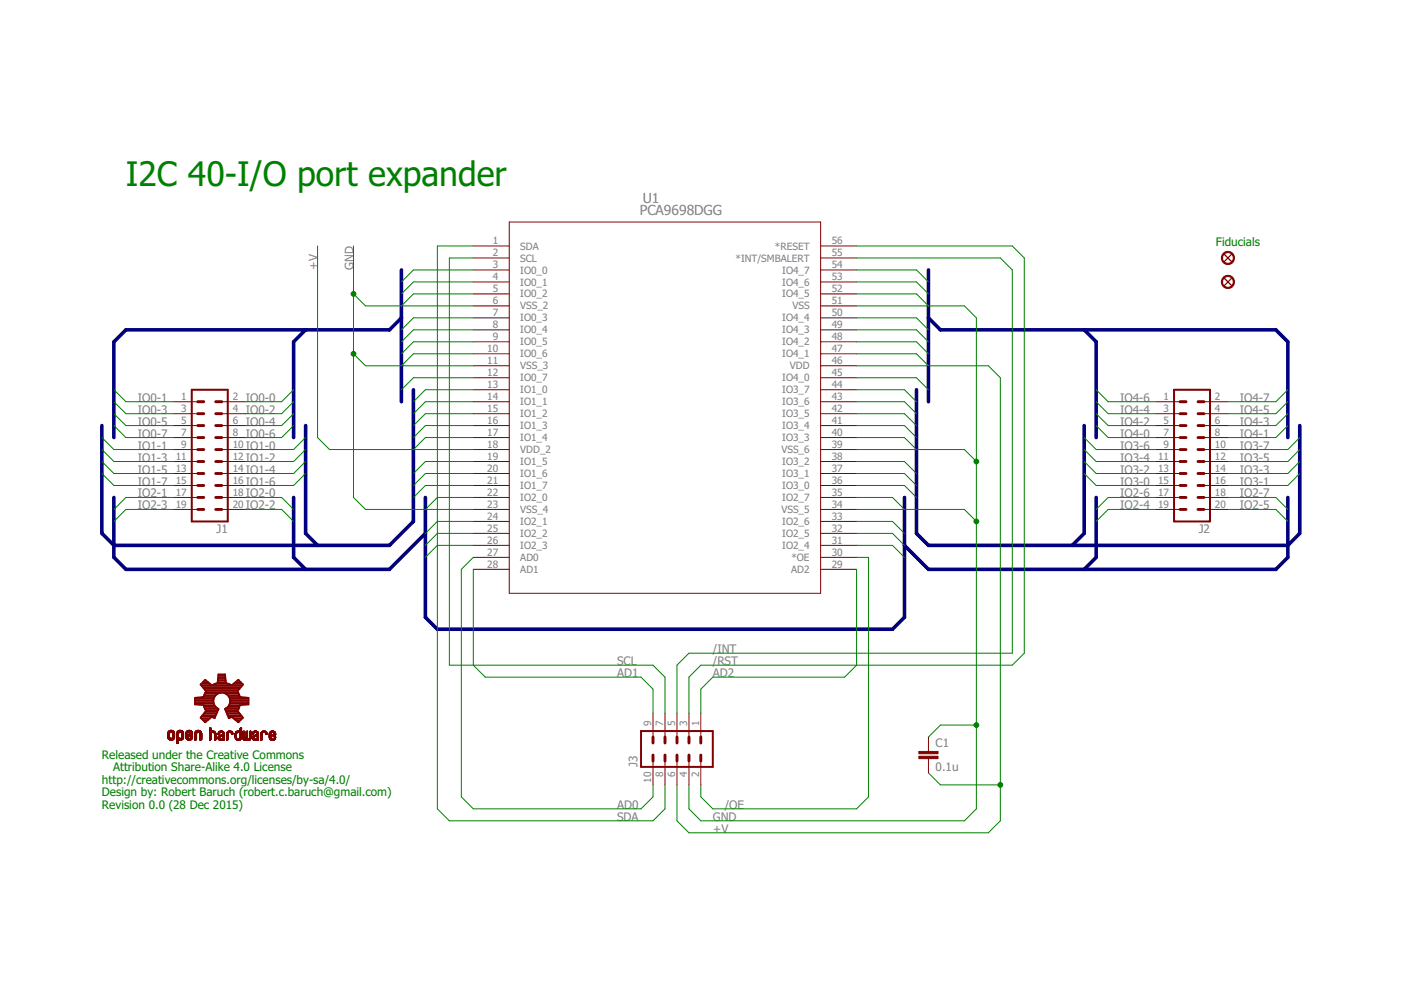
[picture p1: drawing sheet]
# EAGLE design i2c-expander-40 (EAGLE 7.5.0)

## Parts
C1  0.1u  C-EUC0805K  [C0805K]
FID1  FIDUCIAL1X2  [FIDUCIAL-1X2]
FID2  FIDUCIAL1X2  [FIDUCIAL-1X2]
J1  MA10-2  [MA10-2]
J2  MA10-2  [MA10-2]
J3  MA05-2  [MA05-2]
LOGO1  OSHW-LOGOS  [OSHW-LOGO-S]
U1  PCA9698DGG  [SOT364-1]

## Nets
+V: C1.2 J3.6 U1.18(VDD_2) U1.46(VDD)
/INT: J3.5 U1.55(*INT/SMBALERT)
/OE: J3.2 U1.30(*OE)
/RST: J3.3 U1.56(*RESET)
AD0: J3.10 U1.27(AD0)
AD1: J3.9 U1.28(AD1)
AD2: J3.1 U1.29(AD2)
GND: C1.1 J3.4 U1.6(VSS_2) U1.11(VSS_3) U1.23(VSS_4) U1.34(VSS_5) U1.39(VSS_6) U1.51(VSS)
IO0-0: J1.2 U1.3(IO0_0)
IO0-1: J1.1 U1.4(IO0_1)
IO0-2: J1.4 U1.5(IO0_2)
IO0-3: J1.3 U1.7(IO0_3)
IO0-4: J1.6 U1.8(IO0_4)
IO0-5: J1.5 U1.9(IO0_5)
IO0-6: J1.8 U1.10(IO0_6)
IO0-7: J1.7 U1.12(IO0_7)
IO1-0: J1.10 U1.13(IO1_0)
IO1-1: J1.9 U1.14(IO1_1)
IO1-2: J1.12 U1.15(IO1_2)
IO1-3: J1.11 U1.16(IO1_3)
IO1-4: J1.14 U1.17(IO1_4)
IO1-5: J1.13 U1.19(IO1_5)
IO1-6: J1.16 U1.20(IO1_6)
IO1-7: J1.15 U1.21(IO1_7)
IO2-0: J1.18 U1.22(IO2_0)
IO2-1: J1.17 U1.24(IO2_1)
IO2-2: J1.20 U1.25(IO2_2)
IO2-3: J1.19 U1.26(IO2_3)
IO2-4: J2.19 U1.31(IO2_4)
IO2-5: J2.20 U1.32(IO2_5)
IO2-6: J2.17 U1.33(IO2_6)
IO2-7: J2.18 U1.35(IO2_7)
IO3-0: J2.15 U1.36(IO3_0)
IO3-1: J2.16 U1.37(IO3_1)
IO3-2: J2.13 U1.38(IO3_2)
IO3-3: J2.14 U1.40(IO3_3)
IO3-4: J2.11 U1.41(IO3_4)
IO3-5: J2.12 U1.42(IO3_5)
IO3-6: J2.9 U1.43(IO3_6)
IO3-7: J2.10 U1.44(IO3_7)
IO4-0: J2.7 U1.45(IO4_0)
IO4-1: J2.8 U1.47(IO4_1)
IO4-2: J2.5 U1.48(IO4_2)
IO4-3: J2.6 U1.49(IO4_3)
IO4-4: J2.3 U1.50(IO4_4)
IO4-5: J2.4 U1.52(IO4_5)
IO4-6: J2.1 U1.53(IO4_6)
IO4-7: J2.2 U1.54(IO4_7)
SCL: J3.7 U1.2(SCL)
SDA: J3.8 U1.1(SDA)

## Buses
IO0-[0..7]
IO1-[0..7]
IO2-[0..7]
IO3-[0..7]
IO4-[0..7]

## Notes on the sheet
- I2C 40-I/O port expander
- Fiducials
- Released under the Creative Commons 
     Attribution Share-Alike 4.0 License
  http://creativecommons.org/licenses/by-sa/4.0/
  Design by: Robert Baruch (robert.c.baruch@gmail.com)
  Revision 0.0 (28 Dec 2015)

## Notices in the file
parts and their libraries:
nxp: COPYRIGHT: Copyright (C) 2015 Accelerated Designs. All rights reserved
SparkFun-Aesthetics: Licensing: Creative Commons ShareAlike 4.0 International - https://creativecommons.org/licenses/by-sa/4.0
